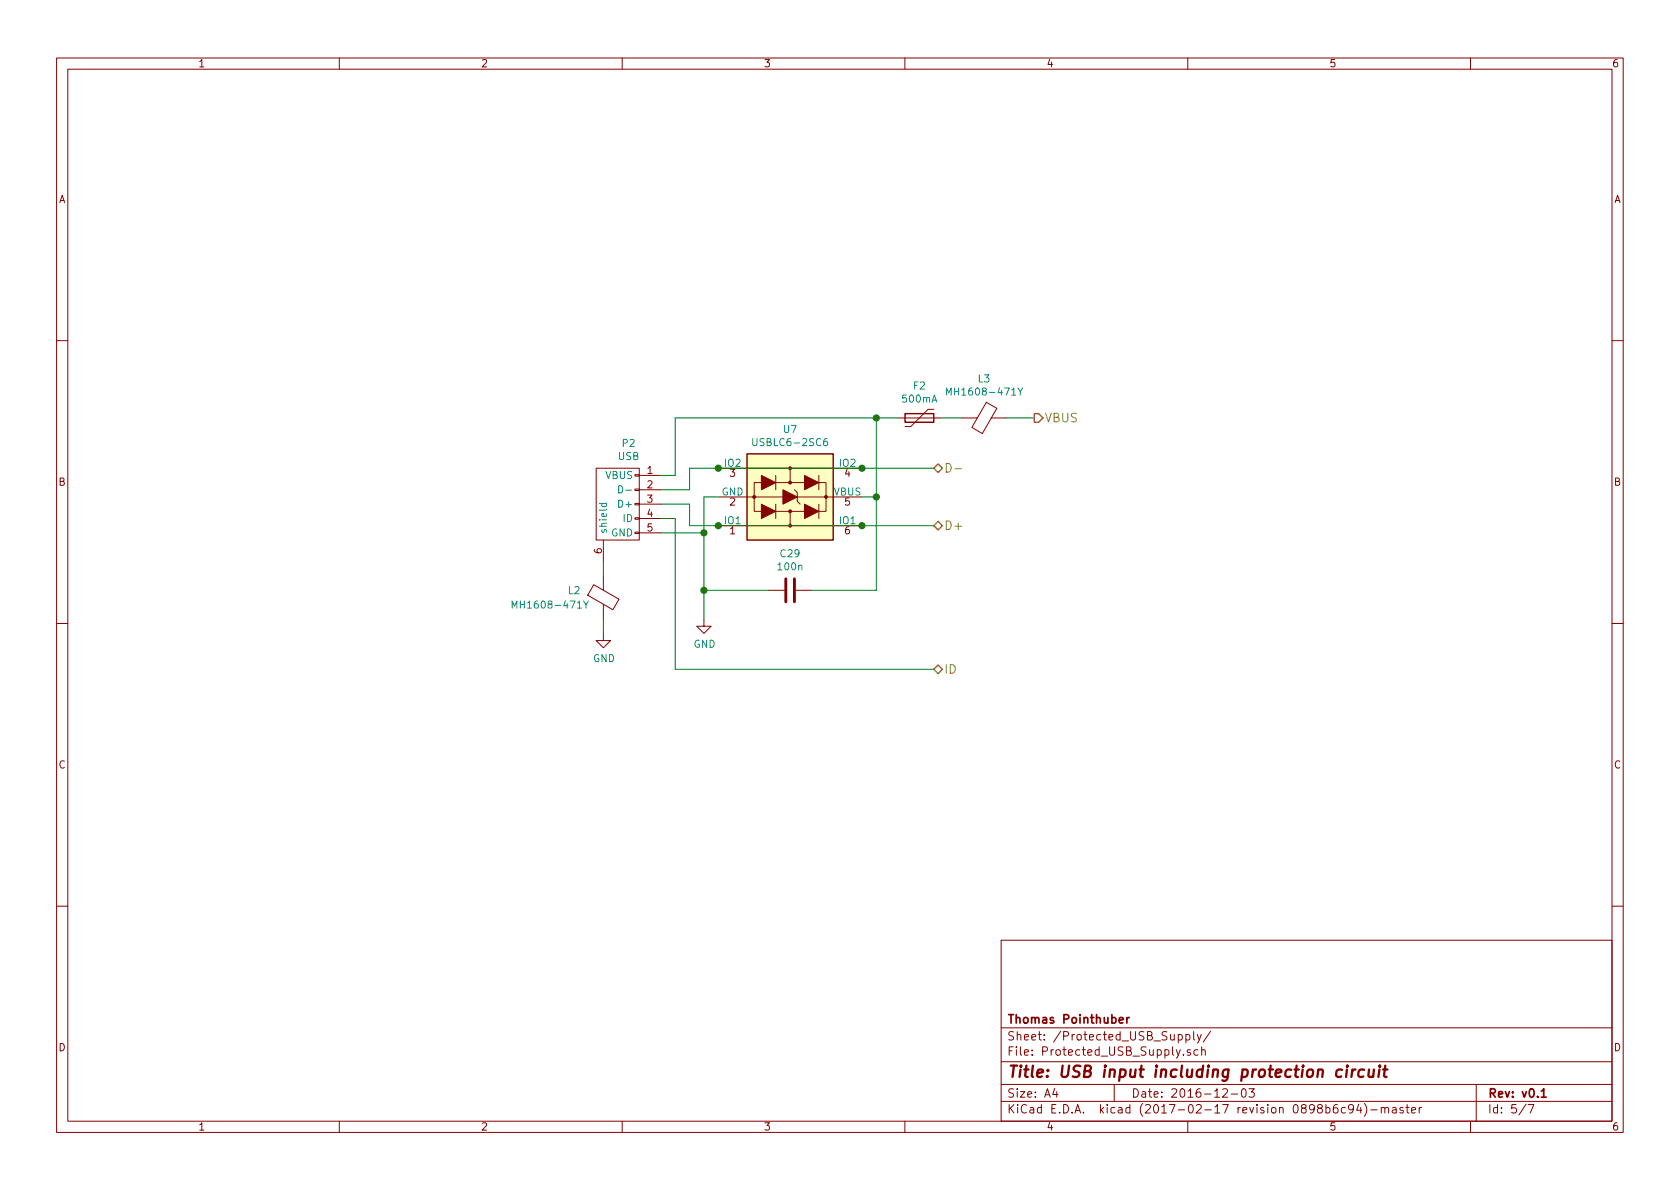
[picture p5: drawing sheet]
EESchema Schematic File Version 2
LIBS:HighPower-Mechaduino-rescue
LIBS:74xgxx
LIBS:74xx
LIBS:ac-dc
LIBS:actel
LIBS:adc-dac
LIBS:Altera
LIBS:analog_devices
LIBS:analog_switches
LIBS:atmel
LIBS:audio
LIBS:battery_management
LIBS:bbd
LIBS:brooktre
LIBS:cmos4000
LIBS:cmos_ieee
LIBS:conn
LIBS:contrib
LIBS:cypress
LIBS:dc-dc
LIBS:device
LIBS:digital-audio
LIBS:diode
LIBS:display
LIBS:dsp
LIBS:elec-unifil
LIBS:ESD_Protection
LIBS:ftdi
LIBS:gennum
LIBS:graphic
LIBS:hc11
LIBS:intel
LIBS:interface
LIBS:ir
LIBS:Lattice
LIBS:linear
LIBS:logo
LIBS:maxim
LIBS:memory
LIBS:microchip
LIBS:microchip_dspic33dsc
LIBS:microchip_pic10mcu
LIBS:microchip_pic12mcu
LIBS:microchip_pic16mcu
LIBS:microchip_pic18mcu
LIBS:microchip_pic32mcu
LIBS:microcontrollers
LIBS:motor_drivers
LIBS:motorola
LIBS:motors
LIBS:msp430
LIBS:nordicsemi
LIBS:nxp_armmcu
LIBS:onsemi
LIBS:opto
LIBS:Oscillators
LIBS:philips
LIBS:power
LIBS:powerint
LIBS:Power_Management
LIBS:pspice
LIBS:references
LIBS:regul
LIBS:relays
LIBS:rfcom
LIBS:sensors
LIBS:silabs
LIBS:siliconi
LIBS:stm8
LIBS:stm32
LIBS:supertex
LIBS:switches
LIBS:texas
LIBS:transf
LIBS:transistors
LIBS:ttl_ieee
LIBS:valves
LIBS:video
LIBS:Worldsemi
LIBS:Xicor
LIBS:xilinx
LIBS:Zilog
LIBS:a4955glptr-t
LIBS:lm75bd
LIBS:mechanical
LIBS:HighPower-Mechaduino-cache
EELAYER 26 0
EELAYER END
$Descr A4 11693 8268
encoding utf-8
Sheet 5 7
Title "USB input including protection circuit"
Date "2016-12-03"
Rev "v0.1"
Comp "Thomas Pointhuber"
Comment1 ""
Comment2 ""
Comment3 ""
Comment4 ""
$EndDescr
$Comp
L USBLC6-2SC6 U7
U 1 1
P 5500 3450
F 0 "U7" H 5500 2983 50  0000 C CNN
F 1 "USBLC6-2SC6" H 5500 3074 50  0000 C CNN
F 2 "TO_SOT_Packages_SMD:SOT-23-6" H 6150 3800 50  0001 C CNN
F 3 "http://www.st.com/content/ccc/resource/technical/document/datasheet/06/1d/48/9c/6c/20/4a/b2/CD00050750.pdf/files/CD00050750.pdf/jcr:content/translations/en.CD00050750.pdf" H 5250 3800 50  0001 C CNN
F 4 "497-5235-1-ND" H 5500 3450 60  0001 C CNN "Digi-Key Part Number"
F 5 "1" H 5500 3450 60  0001 C CNN "Digi-Key Minimum Quantity"
	1    5500 3450
	1    0    0    1   
$EndComp
$Comp
L USB_OTG-RESCUE-HighPower-Mechaduino P2
U 1 1
P 4300 3500
AR Path="/580C1769" Ref="P2"  Part="1" 
AR Path="/580C14EB/580C1769" Ref="P2"  Part="1" 
F 0 "P2" V 3875 3424 50  0000 C CNN
F 1 "USB" V 3966 3424 50  0000 C CNN
F 2 "Connectors:USB_Micro-B_10103594-0001LF" V 4250 3400 50  0001 C CNN
F 3 "http://portal.fciconnect.com/Comergent//fci/drawing/10103594.pdf" V 4250 3400 50  0001 C CNN
F 4 "609-4050-1-ND" V 4300 3500 60  0001 C CNN "Digi-Key Part Number"
F 5 "1" V 4300 3500 60  0001 C CNN "Digi-Key Minimum Quantity"
	1    4300 3500
	0    -1   1    0   
$EndComp
Wire Wire Line
	5000 3450 4900 3450
Wire Wire Line
	4900 3450 4900 4300
Wire Wire Line
	4800 3650 6500 3650
Wire Wire Line
	4800 3650 4800 3500
Wire Wire Line
	4800 3500 4600 3500
Wire Wire Line
	4800 3250 6500 3250
Wire Wire Line
	4800 3250 4800 3400
Wire Wire Line
	4800 3400 4600 3400
$Comp
L GND #PWR095
U 1 1
P 4900 4300
F 0 "#PWR095" H 4900 4050 50  0001 C CNN
F 1 "GND" H 4905 4127 50  0000 C CNN
F 2 "" H 4900 4300 50  0000 C CNN
F 3 "" H 4900 4300 50  0000 C CNN
	1    4900 4300
	1    0    0    -1  
$EndComp
Wire Wire Line
	4600 3700 4900 3700
$Comp
L GND #PWR096
U 1 1
P 4200 4400
F 0 "#PWR096" H 4200 4150 50  0001 C CNN
F 1 "GND" H 4205 4227 50  0000 C CNN
F 2 "" H 4200 4400 50  0000 C CNN
F 3 "" H 4200 4400 50  0000 C CNN
	1    4200 4400
	1    0    0    -1  
$EndComp
Wire Wire Line
	4200 3900 4200 4000
Wire Wire Line
	4200 4300 4200 4400
Wire Wire Line
	4700 2900 6250 2900
Wire Wire Line
	6100 2900 6100 4100
Wire Wire Line
	6100 3450 6000 3450
Wire Wire Line
	4700 2900 4700 3300
Wire Wire Line
	4700 3300 4600 3300
$Comp
L C C29
U 1 1
P 5500 4100
F 0 "C29" V 5752 4100 50  0000 C CNN
F 1 "100n" V 5661 4100 50  0000 C CNN
F 2 "Capacitors_SMD:C_0603" H 5538 3950 50  0001 C CNN
F 3 "" H 5500 4100 50  0000 C CNN
F 4 "311-1343-1-ND" H 5500 4100 60  0001 C CNN "Digi-Key Part Number"
F 5 "1" H 5500 4100 60  0001 C CNN "Digi-Key Minimum Quantity"
	1    5500 4100
	0    -1   -1   0   
$EndComp
Wire Wire Line
	4900 4100 5350 4100
Connection ~ 4900 4100
Connection ~ 4900 3700
Wire Wire Line
	6100 4100 5650 4100
Connection ~ 6100 3450
Connection ~ 5000 3250
Connection ~ 5000 3650
Connection ~ 6000 3250
Connection ~ 6000 3650
Connection ~ 6100 2900
Wire Wire Line
	6550 2900 6700 2900
Wire Wire Line
	7000 2900 7200 2900
Text HLabel 6500 3250 2    60   BiDi ~ 0
D-
Text HLabel 6500 3650 2    60   BiDi ~ 0
D+
Text HLabel 7200 2900 2    60   Output ~ 0
VBUS
Wire Wire Line
	4600 3600 4700 3600
Wire Wire Line
	4700 3600 4700 4650
Wire Wire Line
	4700 4650 6500 4650
Text HLabel 6500 4650 2    60   BiDi ~ 0
ID
$Comp
L Polyfuse F2
U 1 1
P 6400 2900
F 0 "F2" V 6175 2900 50  0000 C CNN
F 1 "500mA" V 6266 2900 50  0000 C CNN
F 2 "Resistors_SMD:R_1206" H 6450 2700 50  0001 L CNN
F 3 "http://www.belfuse.com/pdfs/0ZCJ.pdf" H 6400 2900 50  0001 C CNN
F 4 "507-1802-1-ND" H 6400 2900 60  0001 C CNN "Digi-Key Part Number"
F 5 "1" H 6400 2900 60  0001 C CNN "Digi-Key Minimum Quantity"
	1    6400 2900
	0    1    1    0   
$EndComp
$Comp
L Ferrite_Bead L3
U 1 1
P 6850 2900
F 0 "L3" V 6576 2900 50  0000 C CNN
F 1 "MH1608-471Y" V 6667 2900 50  0000 C CNN
F 2 "Resistors_SMD:R_0603" V 6668 2900 50  0001 C CNN
F 3 "http://www.bourns.com/docs/Product-Datasheets/mh.pdf" V 6667 2900 50  0001 C CNN
F 4 "MH1608-471YCT-ND" H 6850 2900 60  0001 C CNN "Digi-Key Part Number"
F 5 "1" H 6850 2900 60  0001 C CNN "Digi-Key Minimum Quantity"
	1    6850 2900
	0    1    1    0   
$EndComp
$Comp
L Ferrite_Bead L2
U 1 1
P 4200 4150
F 0 "L2" H 3950 4200 50  0000 L CNN
F 1 "MH1608-471Y" H 3550 4100 50  0000 L CNN
F 2 "Resistors_SMD:R_0603" V 4018 4150 50  0001 C CNN
F 3 "http://www.bourns.com/docs/Product-Datasheets/mh.pdf" V 4017 4150 50  0001 C CNN
F 4 "MH1608-471YCT-ND" H 4200 4150 60  0001 C CNN "Digi-Key Part Number"
F 5 "1" H 4200 4150 60  0001 C CNN "Digi-Key Minimum Quantity"
	1    4200 4150
	1    0    0    -1  
$EndComp
$EndSCHEMATC
